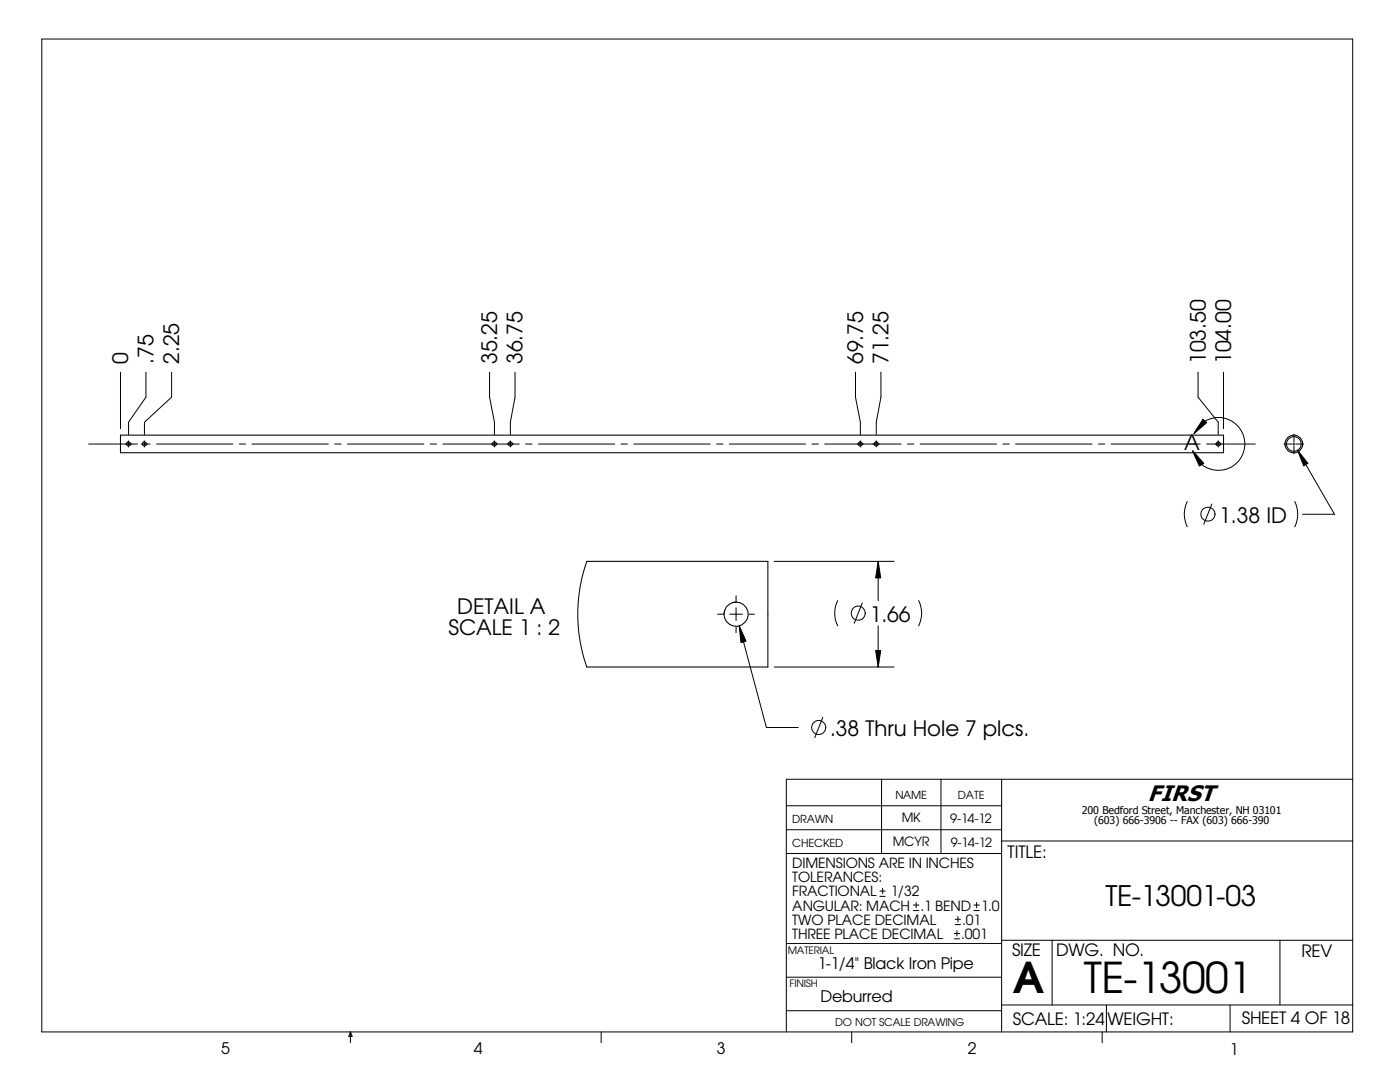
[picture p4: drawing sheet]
<svg xmlns="http://www.w3.org/2000/svg" width="279mm" height="216mm" viewBox="0 0 279 216" stroke-linecap="round" stroke-linejoin="round" font-family="sans-serif">
<g fill="none" stroke="#000" stroke-width=".2">
<path d="M8.3 7.8h261.7v198.1h-261.7zM24 74.3v11.3M29.1 74.3v4.9l-3.4 5v2.5M34.2 74.3v4.9l-5.4 5v2.5M97.7 74.3v4.9l1 5v2.5M102.8 74.3v4.9l-.9 5v2.5M170.7 74.3v4.9l1 5v2.5M175.8 74.3v4.9l-.9 5v2.5M239.1 74.3v4.9l4 5v2.5M244.2 74.3v11.3M17.7 88.6h9.7M25.7 88v.2"/>
<path d="M25.7 88.4v.4M25.7 89v.2M28.2 88.6h.2M28.6 88.6h1.4M28.8 88v.2M28.8 88.4v.4M28.8 89v.2M31.2 88.6h15.3M47.8 88.6h1.2M50.3 88.6h15.2M66.8 88.6h1.3M69.3 88.6h15.3"/>
<path d="M85.9 88.6h1.2M88.4 88.6h15.2M98.7 88v.2M98.7 88.4v.4M98.7 89v.2M101.9 88v.2M101.9 88.4v.4M101.9 89v.2M104.9 88.6h1.3M107.4 88.6h15.3M124 88.6h1.2M126.5 88.6h15.2"/>
<path d="M143 88.6h1.3M145.5 88.6h15.3M162.1 88.6h1.2M164.6 88.6h15.2M171.7 88v.2M171.7 88.4v.4M171.7 89v.2M174.9 88v.2M174.9 88.4v.4M174.9 89v.2M181.1 88.6h1.3M183.6 88.6h15.3"/>
<path d="M200.2 88.6h1.2M202.7 88.6h15.2M219.2 88.6h1.3M221.7 88.6h15.3M238 90l2.2 2.5-.8 .5zM238.3 88.6h1.2M238.3 86.5a5.3 5.3 0 0 1 8.3-1.9 5.3 5.3 0 0 1-.6 8.5 5.3 5.3 0 0 1-8-3.1M240.1 83.7l.7 .6-2.5 2.2zM240.8 88.6h9.7M243.1 88v.2M243.1 88.4v.4M243.1 89v.2"/>
<path d="M256.2 88.6h1.6M258 88.6h.4M258.2 86.6v1.6M258.2 88.4v.4M258.2 89v1.6M258.7 88.6h1.5M259 89.8l2 2.7-.8 .5zM259 89.8l7.3 12.8h-6.3M117.1 112l-1.2 4.5-.6 4.8 .1 3.3 .3 2.7 .5 3 .9 2.8M146.9 118.9v1.1M154.5 112h23.9M167.2 119.8a5.6 5.6 0 0 0 0 5.1"/>
<path d="M175.3 112l.5 3.3h-1zM175.3 112v7.8M183.3 119.8a5.6 5.6 0 0 1 0 5.1M236.9 100.1a5.6 5.6 0 0 0 0 5M241.9 100.6l-1.7 4M258.4 100.1a5.6 5.6 0 0 1 0 5M143.2 122.6h1.2M145.6 122.6h2.6M146.9 121.3v2.5M146.9 125.1v1.1M147.5 124.9l1.4 3-1 .3zM147.5 124.9l5.5 20.3h6.3"/>
<path d="M149.4 122.6h1.2M154.5 133.1h23.9M172.1 120.3l-1.6 4.1M174.8 129.8h1l-.5 3.3zM175.3 124.9v8.2M164.2 143.1l-1.6 4.1M175.9 155.5v14.8M187.8 155.5v14.8M199.9 155.5v50.4M270 155.5h-113.1v50.4M156.9 160.8h43M156.9 165.6h43"/>
<path d="M156.9 170.3h43M175.6 178.9h1.1M175.6 177.8h1.1M176.1 177.2v1.1M199.9 167.8h70.1M156.9 195h43M156.9 188.3h43M182.3 181.7h1.1M182.3 180.6h1.1M182.8 180.1v1M190.5 187.3h1M190.5 186.3h1"/>
<path d="M190.6 184.5h1.1M190.6 183.4h1.1M191 185.7v1.1M191.2 182.9v1.1M194.4 181.7h1.1M194.4 180.6h1.1M194.9 180.1v1M199.9 187.6h70.1M210 187.6v12.9M255.4 187.6v12.9M69.9 205.9v2.2M69.9 205.9l.4 .9h-.7z"/>
<path d="M120 205.9v2.2M156.9 201.7h43M170 205.9v2.2M199.9 200.5h70.1M220 205.9v2.2M220.8 200.5v5.4M245.5 200.5v5.4"/>
<circle cx="241.1" cy="102.6" r="1.4"/>
<circle cx="171.3" cy="122.3" r="1.41"/>
<circle cx="163.4" cy="145.2" r="1.41"/>
</g>
<g fill="none" stroke="#000" stroke-width=".21">
<path d="M24 86.8h220.2v3.5h-220.2zM25.3 88.5l-.1 .1M25.5 88.2h.2M28.4 88.5v.1M28.7 88.2h.1M98.3 88.5v.1M98.6 88.2h.1M101.5 88.5l-.1 .1M101.7 88.2h.2M171.3 88.5v.1M171.6 88.2h.1M174.5 88.5v.1"/>
<path d="M174.8 88.2h.1M242.7 88.5v.1M243 88.2h.2M256.5 89h.1M117.1 112h36.1v21.1h-36.1M144.6 121.8l-.1 .8M147 120.1l-.7 .1"/>
<circle cx="25.6" cy="88.6" r=".4"/>
<circle cx="28.8" cy="88.6" r=".4"/>
<circle cx="98.7" cy="88.6" r=".4"/>
<circle cx="101.8" cy="88.6" r=".4"/>
<circle cx="171.7" cy="88.6" r=".4"/>
<circle cx="174.9" cy="88.6" r=".4"/>
<circle cx="243.1" cy="88.6" r=".41"/>
<circle cx="258.2" cy="88.6" r="1.75"/>
<circle cx="258.2" cy="88.6" r="1.47"/>
<circle cx="146.9" cy="122.6" r="2.42"/>
</g>
<path d="M238 90l2.2 2.5-.8 .5zM240.1 83.7l.7 .6-2.5 2.2zM259 89.8l2 2.7-.8 .5zM175.3 112l.5 3.3h-1zM147.5 124.9l1.4 3-1 .3zM174.8 129.8h1l-.5 3.3z" fill="#000"/>
<g font-size="8.5">
<text x="202.1" y="198.2">A</text>
<text x="216.3" y="198.1">TE-13001</text>
</g>
<text font-size="5.6" x="220.6" y="180.7">TE-13001-03</text>
<text font-size="4.5" x="229.1" y="159.8">FIRST</text>
<g font-size="4.2">
<text x="25.6" y="72.6" transform="rotate(-90 25.6 72.6)">0</text>
<text x="30.6" y="72.6" transform="rotate(-90 30.6 72.6)">.75</text>
<text x="35.7" y="72.6" transform="rotate(-90 35.7 72.6)">2.25</text>
<text x="99.2" y="72.6" transform="rotate(-90 99.2 72.6)">35.25</text>
<text x="104.3" y="72.6" transform="rotate(-90 104.3 72.6)">36.75</text>
<text x="172.3" y="72.6" transform="rotate(-90 172.3 72.6)">69.75</text>
<text x="177.3" y="72.6" transform="rotate(-90 177.3 72.6)">71.25</text>
<text x="240.6" y="72.6" transform="rotate(-90 240.6 72.6)">103.50</text>
<text x="245.7" y="72.6" transform="rotate(-90 245.7 72.6)">104.00</text>
<text x="236.3" y="89.8">A</text>
<text x="243.3" y="104.3">1.38 ID</text>
<text x="91.3" y="122.4">DETAIL A</text>
<text x="173.6" y="124">1.66</text>
<text x="89.5" y="126.6">SCALE 1 : 2</text>
<text x="165.7" y="146.9">.38 Thru Hole 7 plcs.</text>
</g>
<g font-size="3.4">
<text x="201.1" y="171.2">TITLE:</text>
<text x="202" y="190.8">SIZE</text>
<text x="210.8" y="190.8">DWG. NO.</text>
<text x="259.8" y="191">REV</text>
<text x="202.1" y="204.4">SCALE: 1:24</text>
<text x="221" y="204.5">WEIGHT:</text>
<text x="247.8" y="204.4">SHEET 4 OF 18</text>
</g>
<g font-size="3.2">
<text x="163.2" y="193.4">1-1/4&quot; Black Iron Pipe</text>
<text x="163.7" y="199.9">Deburred</text>
<text x="44.2" y="210.4">5</text>
<text x="94.6" y="210.3">4</text>
<text x="143" y="210.4">3</text>
<text x="193.2" y="210.4">2</text>
<text x="245.4" y="210.6">1</text>
</g>
<g font-size="2.8">
<text x="158.1" y="173.2">DIMENSIONS ARE IN INCHES</text>
<text x="158.1" y="176.1">TOLERANCES:</text>
<text x="158.1" y="178.9">FRACTIONAL</text>
<text x="177.8" y="178.9">1/32</text>
<text x="158.1" y="181.7">ANGULAR: MACH</text>
<text x="158.1" y="184.5">TWO PLACE DECIMAL</text>
<text x="183.7" y="181.7">.1 BEND</text>
<text x="192" y="184.5">.01</text>
<text x="195.8" y="181.7">1.0</text>
<text x="158.1" y="187.3">THREE PLACE DECIMAL</text>
<text x="191.9" y="187.3">.001</text>
</g>
<g font-size="2.5">
<text x="180" y="164">MK</text>
<text x="189.7" y="164.2">9-14-12</text>
<text x="178.2" y="168.8">MCYR</text>
<text x="189.7" y="169">9-14-12</text>
</g>
<g font-size="2.2">
<text x="178.7" y="159.4">NAME</text>
<text x="191.2" y="159.4">DATE</text>
<text x="158.1" y="164.2">DRAWN</text>
<text x="158.1" y="169.1">CHECKED</text>
</g>
<g font-size="2.1">
<text x="215.9" y="162.3">200 Bedford Street, Manchester, NH 03101</text>
<text x="218.4" y="164.5">(603) 666-3906 -- FAX (603) 666-390</text>
<text x="166.7" y="204.8">DO NOT SCALE DRAWING</text>
</g>
<g font-size="2">
<text x="157.2" y="190.3">MATERIAL</text>
<text x="157.6" y="196.9">FINISH</text>
</g>
</svg>
